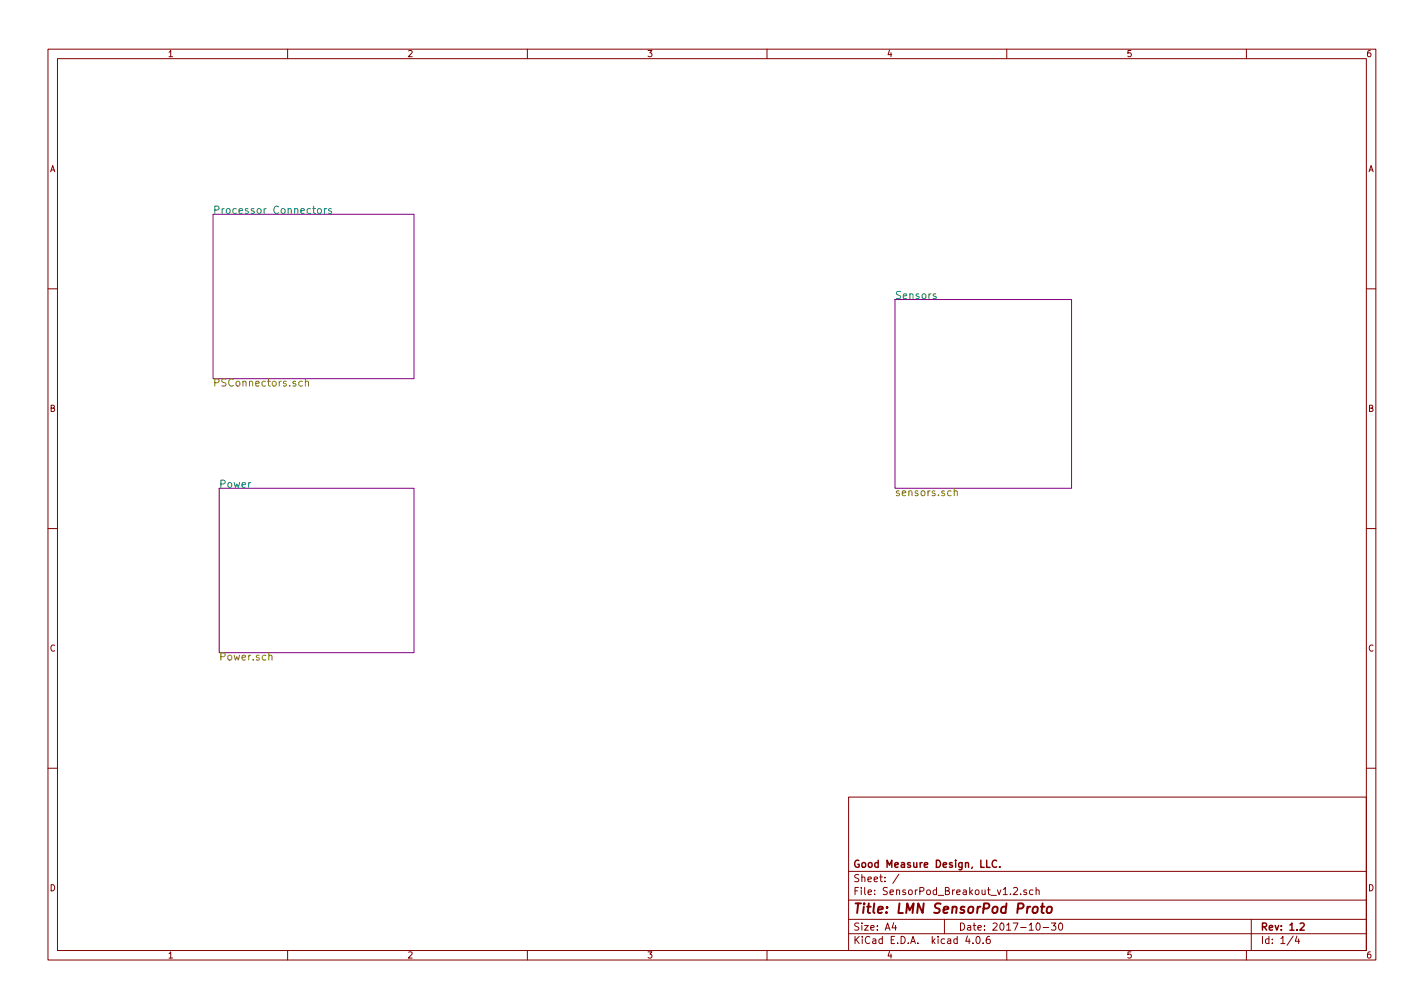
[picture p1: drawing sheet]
<svg xmlns="http://www.w3.org/2000/svg" width="297mm" height="210mm" viewBox="0 0 297 210" stroke-linecap="round" stroke-linejoin="round" font-family="sans-serif">
<g fill="none" stroke="#840000" stroke-width=".21">
<path d="M10 10.3h277v189.9h-277zM12 12.2h273v186.1h-273zM60 10.3v1.9M110 10.3v1.9M160 10.3v1.9M210 10.3v1.9M260 10.3v1.9M10 60.2h2M285 60.2h2M10 110.3h2M285 110.3h2M10 160.2h2"/>
<path d="M177 166.3h108v32h-108zM285 160.2h2M60 198.3v1.9M110 198.3v1.9M160 198.3v1.9M177 194.8h108M177 191.8h108M177 187.8h108M177 181.8h108M186.4 192.5l-.3 1h.9M186.8 193v1M187.5 182.3l-1.3 2"/>
<path d="M197 191.8v3M201.8 195.2l-.4 1.1h1M202.9 196.7v.1M203.8 195.4l.1-.1a.8 .8 0 0 1 .6 .8 .8 .8 0 0 1-.6 .7 .97 .97 0 0 1-.1-1.4zM205.1 196.7v.1M206.4 195.3l-.4 .1a1.11 1.11 0 0 0-.1 1.3l.4 .1 .2-.1 .1-.5-.3-.3-.4 .1-.2 .2M210 198.3v1.9M211.4 185.3l.6-.2 .3 .4-1 1.1h1M212.9 186.5v.1M214.1 185.7l-.3-.1-.3 .2 .1 .2 .5 .2v.3h-.6M215.5 185.7l-.5-.1-.2 .3v.6l.2 .1 .5-.1M216.1 185.7l.2-.1 .4 .1 .1 .9"/>
<path d="M216.1 185.1v1.5M216.3 192.7l.2-.2a.8 .8 0 0 1 .5 .8 .8 .8 0 0 1-.5 .7l-.4-.5zM217.6 193.5h1.1M219.3 192.5h.9l-.5 .6 .5 .1v.7l-.2 .1-.7-.1M221 192.7l.2-.2a.8 .8 0 0 1 .5 .8 .8 .8 0 0 1-.5 .7l-.4-.5zM260 198.3v1.9M261 191.8v6.5M269.7 195.2l-1.2 2M270.5 195.2l-.3 1.1h.9M270.9 195.8v1"/>
</g>
<path d="M205.8 179.4v1.5h.7M207.9 179.6a.71 .71 0 0 0-1 .5 .71 .71 0 0 0 .7 .8l.3-.1M208.5 180.8v.1M271.2 192.7l.6-.2 .3 .5-1 1h1" fill="none" stroke="#840000" stroke-width=".3"/>
<path d="M215.6 189.3l.3-.2 .5 .2v.8l-.4 .3-.6-.1zM217.1 189.1h.8M217.5 188.4l-.2 1.8v.1l.4 .1M218.5 189.3l.3-.2 .6 .2v.8l-.5 .3-.5-.1z" fill="none" stroke="#840000" stroke-width=".41"/>
<path d="M44.4 44.7h42v34.3h-42zM186.7 62.5h36.8v39.3h-36.8zM45.7 101.8h40.7v34.3h-40.7z" fill="none" stroke="#840084" stroke-width=".21"/>
<path d="M66.3 43.7l.2-.2 .5 .2v.5l-.1 .2-.4 .1-.2-.1zM67.7 43.5v1M68.1 43.5l-.4 .3M69.1 43.6l-.3-.1-.3 .2 .1 .2 .5 .2v.3h-.6M195.2 61.4l-.3-.1-.3 .2 .1 .2 .5 .2v.3h-.6" fill="none" stroke="#008484" stroke-width=".21"/>
<path d="M63.1 79.6l-.5-.1-.3 .3 .2 .7h.6M63.7 79.7l.1-.1a.36 .36 0 0 1 .6 .2v.7M63.7 79v1.5M199 102.5h.1a.36 .36 0 0 1 .6 .1v.8M199 101.9v1.5M56.1 136.8l.1-.1a.36 .36 0 0 1 .5 .2v.8" fill="none" stroke="#848400" stroke-width=".21"/>
<text font-size="2.8" fill="#840000" x="178" y="190.5">Title: LMN SensorPod Proto</text>
<g font-size="2.1" fill="#008484">
<text x="44.4" y="44.6">Processor Connectors</text>
<text x="186.7" y="62.4">Sensors</text>
<text x="45.7" y="101.7">Power</text>
</g>
<g font-size="2.1" fill="#848400">
<text x="44.4" y="80.6">PSConnectors.sch</text>
<text x="186.7" y="103.5">sensors.sch</text>
<text x="45.7" y="137.8">Power.sch</text>
</g>
<g font-size="2.1" fill="#840000">
<text x="178" y="184">Sheet: /</text>
<text x="178" y="181">Good Measure Design, LLC.</text>
<text x="178" y="186.7">File: SensorPod_Breakout_v1.2.sch</text>
<text x="178" y="196.9">KiCad E.D.A. kicad 4.0.6</text>
<text x="178" y="194.1">Size: A4</text>
<text x="200" y="194.1">Date: 2017-10-30</text>
<text x="263" y="194.1">Rev: 1.2</text>
<text x="263" y="196.9">Id: 1/4</text>
</g>
<g font-size="1.8" fill="#840000">
<text x="35" y="11.9">1</text>
<text x="85" y="11.9">2</text>
<text x="135" y="11.9">3</text>
<text x="185" y="11.9">4</text>
<text x="235" y="11.9">5</text>
<text x="285" y="11.9">6</text>
<text x="10.4" y="35.9">A</text>
<text x="285.4" y="35.9">A</text>
<text x="10.4" y="85.9">B</text>
<text x="285.4" y="85.9">B</text>
<text x="10.4" y="135.9">C</text>
<text x="285.4" y="135.9">C</text>
<text x="10.4" y="185.9">D</text>
<text x="285.4" y="185.9">D</text>
<text x="35" y="199.9">1</text>
<text x="85" y="199.9">2</text>
<text x="135" y="199.9">3</text>
<text x="185" y="199.9">4</text>
<text x="235" y="199.9">5</text>
<text x="285" y="199.9">6</text>
</g>
</svg>
